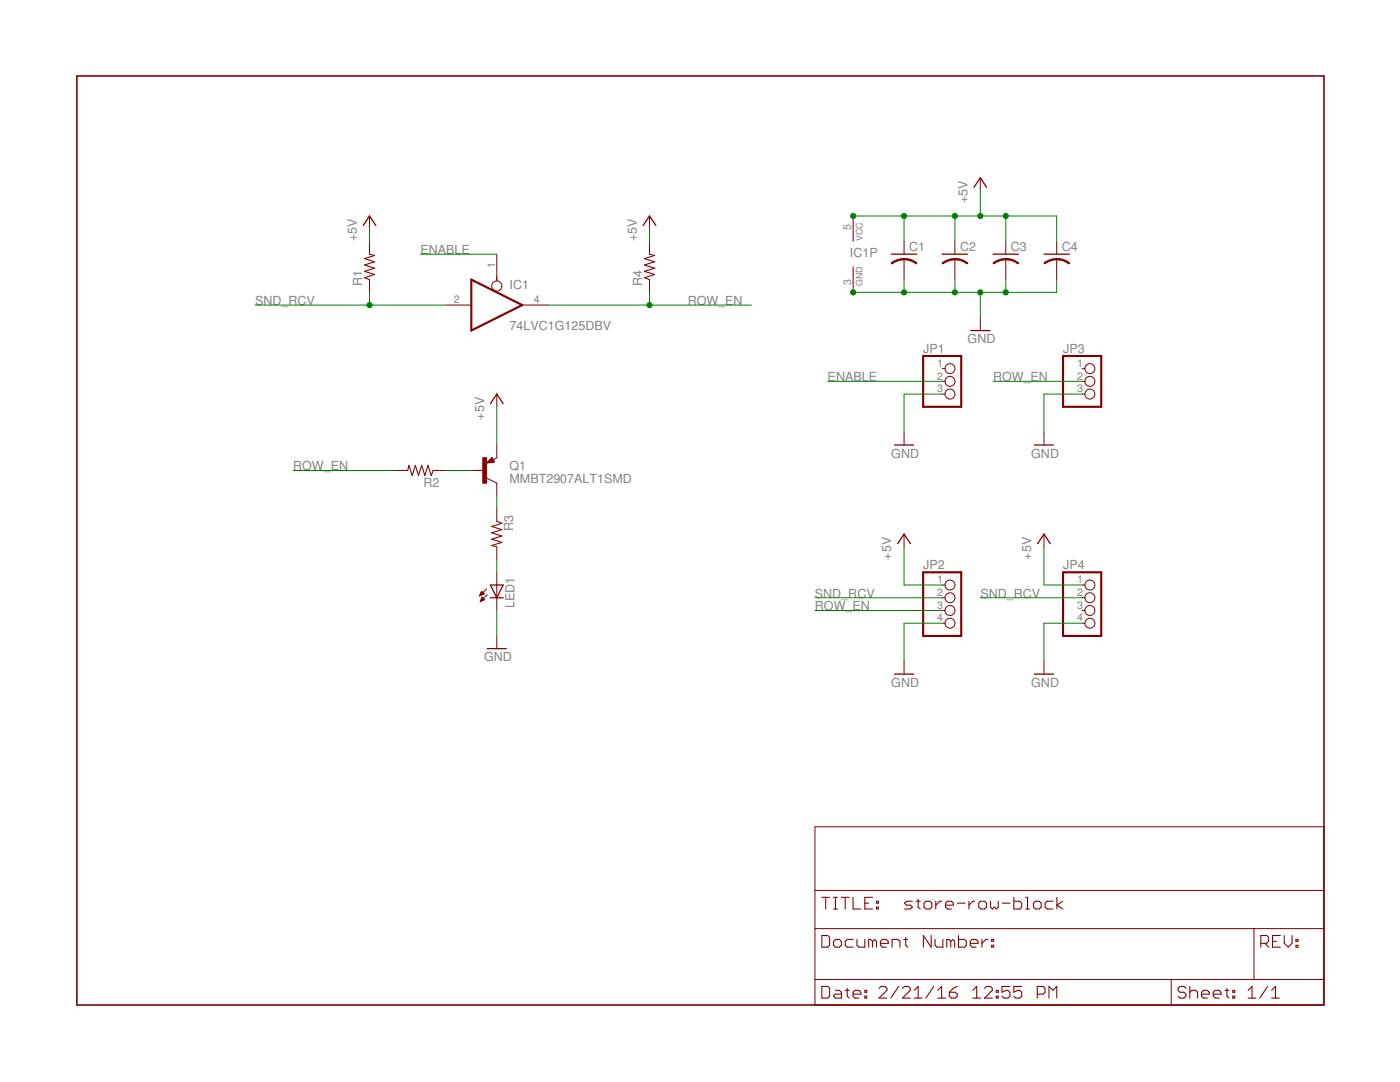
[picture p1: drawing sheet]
<svg xmlns="http://www.w3.org/2000/svg" width="279mm" height="216mm" viewBox="0 0 279 216" stroke-linecap="round" stroke-linejoin="round" font-family="sans-serif">
<g fill="none" stroke="#800000" stroke-width=".25">
<path d="M194.4 37.4l1.2-1.9 1.3 1.9M72.5 45l1.2-1.9 1.3 1.9M128.4 45l1.2-1.9 1.3 1.9M177.9 50.7h5.1M188 50.7h5.1M198.2 50.7h5.1M208.3 50.7h5.1M193.7 66h3.8M97.9 80.5l1.2-1.9 1.3 1.9M98.1 92h-.4l.4-.3 .3 .4-1 .1 .7-.7 .4 .6M178.5 88.8h3.8M206.4 88.8h3.8"/>
<path d="M97.9 116.7h2.5l-1.3 2.6zM97.9 119.3h2.5M179.2 108.5l1.2-1.9 1.3 1.9M207.1 108.5l1.2-1.9 1.3 1.9M97.2 129.4h3.8M178.5 134.5h3.8M206.4 134.5h3.8"/>
</g>
<g fill="none" stroke="#800000" stroke-width=".2">
<path d="M195.6 35.5v2.5M73.7 43.1v2.5M73.7 48.2v2.5M73.7 55.8v2.5M99.1 50.7v5.3M129.6 43.1v2.5M129.6 48.2v2.5M129.6 55.8v2.5M170.3 43.1v5.1M170.3 53.3v5M180.4 48.2v2.5M180.4 51.7v4.1"/>
<path d="M190.6 48.2v2.5M190.6 51.7v4.1M200.7 48.2v2.5M200.7 51.7v4.1M210.9 48.2v2.5M210.9 51.7v4.1M89 60.9h5.1M99.1 78.6v2.6M104.2 60.9h5.1M188 73.6h.6M188 76.1h.6M188 78.6h.6"/>
<path d="M195.6 63.4v2.6M216 73.6h.5M216 76.1h.5M216 78.6h.5M78.8 93.9h2.6M86.4 93.9h2.6M94.1 93.9h2.5M97.1 95.4l2 1v2.6M98.2 91.3l.5 .9-1.6 .2zM99.1 88.8v2.5l-.7 .5M180.4 86.3v2.5M208.3 86.3v2.5"/>
<path d="M95.7 118.9h.1M95.8 118.8h.2M95.8 118.6h.5M95.9 118.5h.7M95.9 120h.1M95.9 118.4h.6M95.9 119.8h.4M96 118.3h.4M96 119.7h.6M96 118.2h.2M96 119.6h.7M96.1 118h.1"/>
<path d="M96.1 119.5h.5M96.1 119.4h.3M96.2 119.2h.1M96.2 119.1l.5 .6-.9 .3zM96.6 118.5l-.5-.5-.4 .9M96.6 118.5l-.9 .4M97.1 117.5l-1.4 1.4M97.2 118.6l-1.4 1.4M99.1 101.5v2.5M99.1 109.1v2.6M99.1 114.2v7.6M180.4 106.6v2.5"/>
<path d="M188 116.7h.6M188 119.3h.6M208.3 106.6v2.5M216 116.7h.5M216 119.3h.5M99.1 126.9v2.5M180.4 132v2.5M188 121.8h.6M188 124.4h.6M208.3 132v2.5M216 121.8h.5M216 124.4h.5"/>
<path d="M162.6 165h101.6v35.5h-101.6zM162.6 177.7h101.6M162.6 185.3h101.6M162.6 195.5h101.6M233.7 195.5v5M250.3 185.3v10.2"/>
<circle cx="99.1" cy="57.1" r="1.02"/>
<circle cx="189.6" cy="73.6" r=".99"/>
<circle cx="189.6" cy="76.1" r=".99"/>
<circle cx="189.6" cy="78.6" r=".99"/>
<circle cx="217.5" cy="73.6" r=".99"/>
<circle cx="217.5" cy="76.1" r=".99"/>
<circle cx="217.5" cy="78.6" r=".99"/>
<circle cx="189.6" cy="119.3" r=".99"/>
<circle cx="189.6" cy="116.7" r=".99"/>
<circle cx="217.5" cy="116.7" r=".99"/>
<circle cx="217.5" cy="119.3" r=".99"/>
<circle cx="189.6" cy="121.8" r=".99"/>
<circle cx="189.6" cy="124.4" r=".99"/>
<circle cx="217.5" cy="121.8" r=".99"/>
<circle cx="217.5" cy="124.4" r=".99"/>
</g>
<g fill="#800000" stroke="#800000" stroke-width=".2">
<path d="M180.4 51.6h.3a3.9 3.9 0 0 1 2.3 .9l-.2 .2-1.4-.7-1-.2z" fill-rule="evenodd"/>
<path d="M177.9 52.5l1.2-.7 1.3-.2v.3l-1 .1-1.4 .7z" fill-rule="evenodd"/>
<path d="M190.6 51.6h.3a3.9 3.9 0 0 1 2.2 .9l-.1 .2-1.4-.7-1-.2z" fill-rule="evenodd"/>
<path d="M188 52.5l1.2-.7 1.4-.2v.3l-1 .1-1.4 .7z" fill-rule="evenodd"/>
<path d="M200.7 51.6h.3a3.9 3.9 0 0 1 2.3 .9l-.2 .2-1.3-.7-1.1-.2z" fill-rule="evenodd"/>
<path d="M198.2 52.5l1.2-.7 1.3-.2v.3l-1 .1-1.3 .7z" fill-rule="evenodd"/>
<path d="M210.9 51.6h.3a3.9 3.9 0 0 1 2.3 .9l-.2 .2-1.4-.7-1-.2z" fill-rule="evenodd"/>
<path d="M208.3 52.5l1.2-.7 1.4-.2v.3l-1 .1-1.4 .7z" fill-rule="evenodd"/>
</g>
<path d="M15.3 15.2h248.9v185.3h-248.9z" fill="none" stroke="#800000" stroke-width=".32"/>
<g fill="none" stroke="#800000" stroke-width=".21">
<path d="M73.7 50.7l1.1 .3-2.1 .6 2.1 .6-2.1 .7 2.1 .6-2.1 .6 2.1 .7-2.1 .6 1 .4M129.6 50.7l1 .3-2 .6 2 .6-2 .7 2 .6-2 .6 2 .7-2 .6 1 .4M81.4 93.9l.2-1 .7 2 .6-2 .6 2 .7-2 .6 2 .6-2 .7 2 .3-1M99.1 104l1.1 .4-2.1 .7 2.1 .6-2.1 .6 2.1 .7-2.1 .6 2.1 .6-2.1 .7 1 .2M164 179h1.6M164.8 179v2.4M166.3 179h.8M166.7 179v2.4M167.9 179h1.6M168.7 179v2.4M170.2 179v2.4h1.6M174.1 179h-1.5v2.4h1.5"/>
<path d="M174.9 179.8h.4v.4h-.4zM182.1 179.8h-1.2l-.4 .4 .4 .4h.8l.4 .4-.4 .4h-1.2M182.9 179.8h.7M183.2 179.4v1.6l.4 .4M186.8 179.8v1.6M187.9 179.8h-.4l-.7 .8M193.4 179.8v1.6M194.5 179.8h-.3l-.8 .8M197.7 179.8v1.2l.4 .4 .3-.4 .4 .4 .4-.4v-1.2M202.3 179v2.4h1.2l.4-.4v-.8l-.4-.4h-1.2M204.7 179h.4v2.4M210.1 179.8h-1.1l-.4 .4v.8l.4 .4h1.1"/>
<path d="M210.9 179v2.4M212.1 179.8l-1.2 .8 1.2 .8M164 186.7h1.2l.4 .3v1.6l-.4 .4h-1.2zM164 196.8h1.2l.4 .4v1.6l-.4 .4h-1.2zM166.3 187.8l.4-.3h.8l.4 .3v.8l-.4 .4h-.8l-.4-.4zM166.3 181.4h.8M166.7 197.6h.8l.4 .4v1.2h-1.2l-.4-.4 .4-.4h1.2M168.7 197.6h.8M169.1 197.2v1.6l.4 .4M170.2 198.4h1.6v-.4l-.4-.4h-.8l-.4 .4v.8l.4 .4h.8M170.2 187.5h-1.1l-.4 .3v.8l.4 .4h1.1M171 187.5v1.1l.4 .4h1.2v-1.5"/>
<path d="M172.6 198.8h.4v.4h-.4zM172.6 197.6h.4v.4h-.4zM172.6 180.2h.8M174.1 187.8l-.3-.3h-.4v1.5M174.1 187.8l.4-.3 .4 .3v1.2M174.1 187.8v1.2M174.9 181h.4v.4h-.4zM175.4 197.2l.4-.4h.8l.4 .4v.4l-1.6 1.6h1.6M175.7 188.2h1.6v-.4l-.4-.3h-.8l-.4 .3v.8l.4 .4h.8M178 189v-1.5h1.2l.4 .3v1.2M179.3 196.8l-1.5 2.4M180.1 197.2l.4-.4h.8l.4 .4v.4l-1.6 1.6h1.6"/>
<path d="M180.4 187.5h.8M180.8 187v1.6l.4 .4M182.5 199.2h1.5M182.5 197.6l.7-.8v2.4M184.4 180.2l.4-.4h.8l.4 .4v.8l-.4 .4h-.8l-.4-.4zM185.8 186.7v2.3l-1.5-2.3v2.3M186.4 196.8l-1.6 2.4M186.6 187.5v1.1l.4 .4h1.2v-1.5M187.1 199.2h1.6M187.1 197.6l.8-.8v2.4M188.7 180.6h1.6v-.4l-.4-.4h-.8l-.4 .4v.8l.4 .4h.8M189.5 198h1.1l.4 .4v.4l-.4 .4h-.7l-.4-.4z"/>
<path d="M189.7 187.8l-.4-.3h-.3v1.5M189.7 187.8v1.2M189.7 187.8l.4-.3 .4 .3v1.2M191 196.8l-.8 .4-.7 .8M191 180.2h1.6M191.3 186.7v2.3h1.2l.3-.4v-.8l-.3-.3h-1.2M193.6 188.2h1.6v-.4l-.4-.3h-.8l-.4 .3v.8l.4 .4h.8M194.1 199.2h1.6M194.1 197.6l.8-.8v2.4M195.3 180.2l.4-.4h.8l.4 .4v.8l-.4 .4h-.8l-.4-.4zM196 187.5v1.5M196.5 197.2l.4-.4h.8l.3 .4v.4l-1.5 1.6h1.5"/>
<path d="M197.1 187.5h-.4l-.7 .7M197.9 188.6h.4v.4h-.4zM197.9 187.5h.4v.3h-.4zM198.8 198.8h.4v.4h-.4zM198.8 197.6h.4v.4h-.4zM200 180.2h1.6M201.5 196.8h-1.5v1.2l.8-.4h.4l.3 .4v.8l-.3 .4h-.8l-.4-.4M203.9 196.8h-1.6v1.2l.8-.4h.4l.4 .4v.8l-.4 .4h-.8l-.4-.4M204.7 181.4h.8M206.2 180.2l.4-.4h.8l.4 .4v.8l-.4 .4h-.8l-.4-.4zM207 198.4h1.2l.4-.4v-.8l-.4-.4h-1.2v2.4M209.3 199.2v-2.4l.8 .8 .8-.8v2.4"/>
<path d="M236.7 197.2l-.4-.4h-.8l-.4 .4v.4l.4 .4h.8l.4 .4v.4l-.4 .4h-.8l-.4-.4M237.4 198l.4-.4h.8l.4 .4v1.2M237.4 196.8v2.4M239.8 198.4h1.5v-.4l-.3-.4h-.8l-.4 .4v.8l.4 .4h.8M242.1 198.4h1.6v-.4l-.4-.4h-.8l-.4 .4v.8l.4 .4h.8M244.5 197.6h.8M244.9 197.2v1.6l.4 .4M246 198.8h.4v.4h-.4zM246 197.6h.4v.4h-.4zM249.1 199.2h1.5M249.1 197.6l.8-.8v2.4M251.6 188.2h1.2l.4-.4v-.8l-.4-.3h-1.2v2.3"/>
<path d="M252.4 188.2l.8 .8M253 196.8l-1.6 2.4M253.8 199.2h1.5M253.8 197.6l.8-.8v2.4M254 187.8h.7M255.5 186.7h-1.5v2.3h1.5M256.3 186.7v1.5l.8 .8 .8-.8v-1.5M258.6 188.6h.4v.4h-.4zM258.6 187.5h.4v.3h-.4z"/>
</g>
<path d="M94.1 55.8l10.1 5.1-10.1 5.1zM184.2 71h7.6v10.2h-7.6zM212.2 71h7.6v10.2h-7.6zM184.2 114.2h7.6v12.7h-7.6zM212.2 114.2h7.6v12.7h-7.6z" fill="none" stroke="#800000" stroke-width=".42"/>
<path d="M96.4 91.3h.7v5.1h-.7z" fill="#800000" stroke="#800000" stroke-width=".2"/>
<g fill="none" stroke="#008000" stroke-width=".2">
<path d="M195.6 38v5.1M73.7 45.6v2.6M73.7 58.3v2.6M83.9 50.7h15.2M129.6 45.6v2.6M129.6 58.3v2.6M170.3 43.1h40.6v5.1M180.4 43.1v5.1M180.4 55.8v2.5M190.6 43.1v5.1M190.6 55.8v2.5M195.6 58.3v5.1"/>
<path d="M200.7 43.1v5.1M200.7 55.8v2.5M210.9 55.8v2.5h-40.6M50.9 60.9h38.1M109.3 60.9h40.6M165.2 76.1h22.8M188 78.6h-7.6v7.7M198.2 76.1h17.8M216 78.6h-7.7v7.7M58.5 93.9h20.3M89 93.9h5.1M99.1 81.2v7.6"/>
<path d="M99.1 99v2.5M99.1 111.7v2.5M162.6 119.3h25.4M180.4 109.1v7.6h7.6M195.6 119.3h20.4M208.3 109.1v7.6h7.7M99.1 121.8v5.1M162.6 121.8h25.4M188 124.4h-7.6v7.6M216 124.4h-7.7v7.6"/>
</g>
<g fill="#008000" stroke="#008000" stroke-width=".2">
<circle cx="200.7" cy="58.3" r=".51"/>
<circle cx="190.6" cy="58.3" r=".51"/>
<circle cx="180.4" cy="58.3" r=".51"/>
<circle cx="195.6" cy="58.3" r=".51"/>
<circle cx="170.3" cy="58.3" r=".51"/>
<circle cx="180.4" cy="43.1" r=".51"/>
<circle cx="190.6" cy="43.1" r=".51"/>
<circle cx="200.7" cy="43.1" r=".51"/>
<circle cx="195.6" cy="43.1" r=".51"/>
<circle cx="170.3" cy="43.1" r=".51"/>
<circle cx="129.6" cy="60.9" r=".51"/>
<circle cx="73.7" cy="60.9" r=".51"/>
</g>
<g font-size="2.5" fill="#808080">
<text x="193.1" y="40.6" transform="rotate(-90 193.1 40.6)">+5V</text>
<text x="71.2" y="48.2" transform="rotate(-90 71.2 48.2)">+5V</text>
<text x="83.9" y="50.7">ENABLE</text>
<text x="127.1" y="48.2" transform="rotate(-90 127.1 48.2)">+5V</text>
<text x="169.6" y="51.3">IC1P</text>
<text x="181.4" y="50.1">C1</text>
<text x="191.6" y="50.1">C2</text>
<text x="201.7" y="50.1">C3</text>
<text x="211.9" y="50.1">C4</text>
<text x="72.3" y="57.1" transform="rotate(-90 72.3 57.1)">R1</text>
<text x="101.7" y="57.7">IC1</text>
<text x="128.1" y="57.1" transform="rotate(-90 128.1 57.1)">R4</text>
<text x="50.9" y="60.9">SND_RCV</text>
<text x="101.7" y="65.9">74LVC1G125DBV</text>
<text x="137.2" y="60.9">ROW_EN</text>
<text x="184.2" y="70.4">JP1</text>
<text x="193.1" y="68.5">GND</text>
<text x="212.2" y="70.4">JP3</text>
<text x="165.2" y="76.1">ENABLE</text>
<text x="198.2" y="76.1">ROW_EN</text>
<text x="96.6" y="83.7" transform="rotate(-90 96.6 83.7)">+5V</text>
<text x="58.5" y="93.9">ROW_EN</text>
<text x="101.7" y="93.9">Q1</text>
<text x="177.9" y="91.3">GND</text>
<text x="205.8" y="91.3">GND</text>
<text x="84.5" y="97.2">R2</text>
<text x="101.7" y="96.4">MMBT2907ALT1SMD</text>
<text x="102.4" y="106" transform="rotate(-90 102.4 106)">R3</text>
<text x="177.9" y="111.7" transform="rotate(-90 177.9 111.7)">+5V</text>
<text x="184.2" y="113.6">JP2</text>
<text x="205.8" y="111.7" transform="rotate(-90 205.8 111.7)">+5V</text>
<text x="212.2" y="113.6">JP4</text>
<text x="162.6" y="119.3">SND_RCV</text>
<text x="195.7" y="119.3">SND_RCV</text>
<text x="102.7" y="121.3" transform="rotate(-90 102.7 121.3)">LED1</text>
<text x="162.6" y="121.8">ROW_EN</text>
<text x="96.6" y="132">GND</text>
<text x="177.9" y="137">GND</text>
<text x="205.8" y="137">GND</text>
</g>
<g font-size="2.1" fill="#808080">
<text x="169.9" y="45.8" transform="rotate(-90 169.9 45.8)">5</text>
<text x="98.8" y="53.5" transform="rotate(-90 98.8 53.5)">1</text>
<text x="169.9" y="56.8" transform="rotate(-90 169.9 56.8)">3</text>
<text x="90.5" y="60.5">2</text>
<text x="106.6" y="60.5">4</text>
<text x="187.1" y="73.2">1</text>
<text x="187.1" y="75.7">2</text>
<text x="215" y="73.2">1</text>
<text x="215" y="75.7">2</text>
<text x="187.1" y="78.3">3</text>
<text x="215" y="78.3">3</text>
<text x="187.1" y="116.4">1</text>
<text x="187.1" y="118.9">2</text>
<text x="215" y="116.4">1</text>
<text x="215" y="118.9">2</text>
<text x="187.1" y="121.5">3</text>
<text x="187.1" y="124">4</text>
<text x="215" y="121.5">3</text>
<text x="215" y="124">4</text>
</g>
<g font-size="1.8" fill="#808080">
<text x="172.2" y="48.2" transform="rotate(-90 172.2 48.2)">VCC</text>
<text x="172.2" y="57.1" transform="rotate(-90 172.2 57.1)">GND</text>
</g>
</svg>
